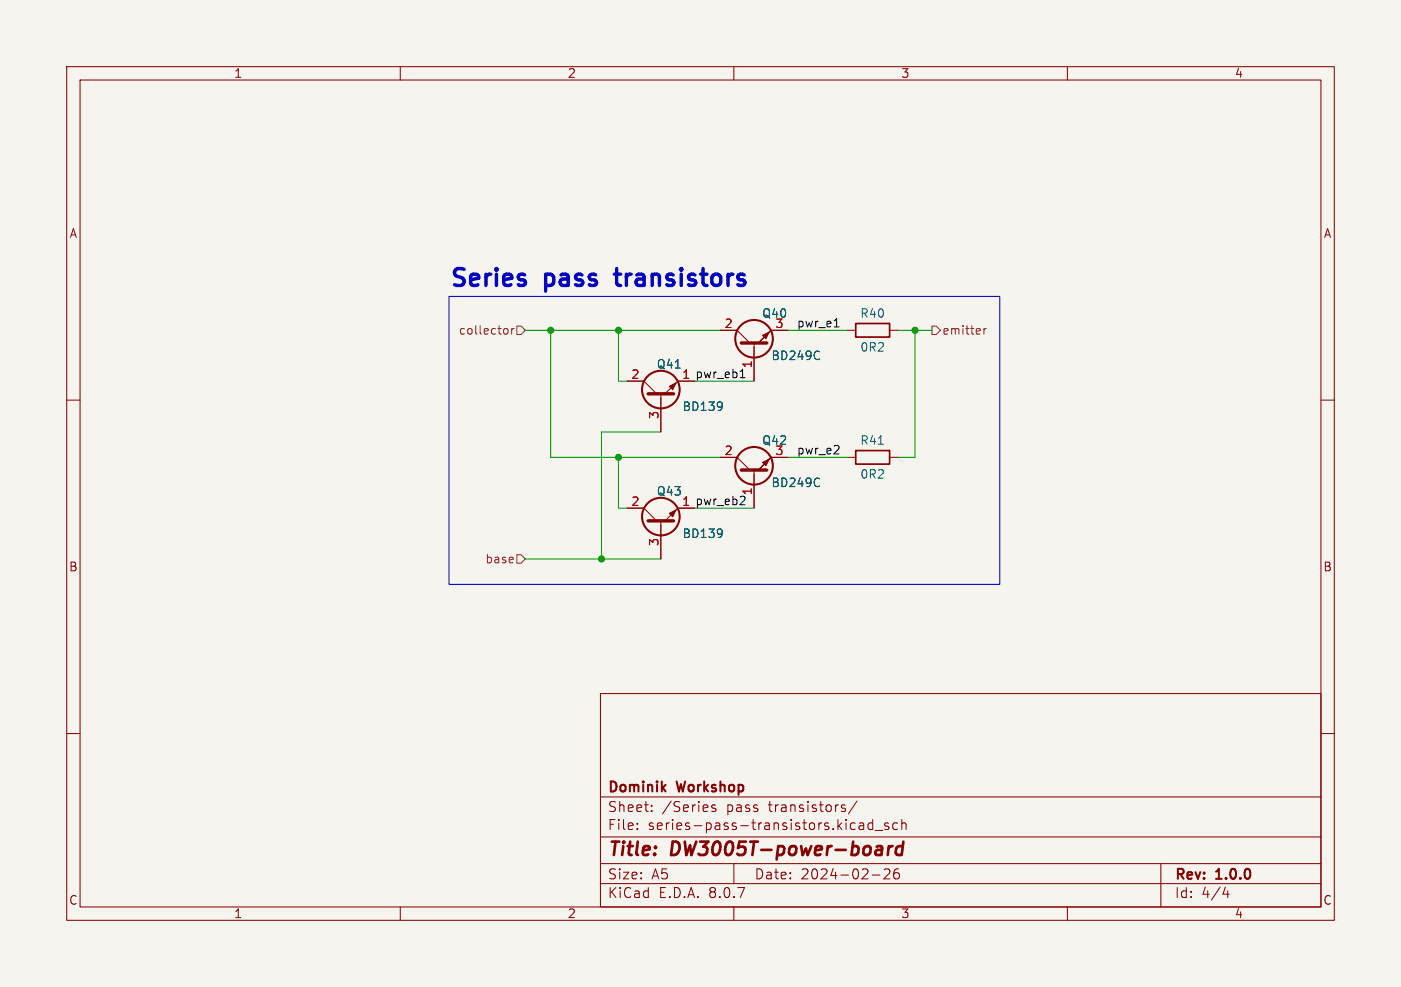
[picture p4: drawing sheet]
<svg xmlns="http://www.w3.org/2000/svg" width="210mm" height="148mm" viewBox="0 0 210 148" stroke-linecap="round" stroke-linejoin="round" font-family="sans-serif">
<path d="M0 0h210v148h-210z" fill="#f5f4ef" stroke="#f5f4ef" stroke-width=".15"/>
<g fill="none" stroke="#840000" stroke-width=".15">
<path d="M10 10h190v128h-190zM12 12h186v124h-186zM60 10v2M110 10v2M160 10v2M94 57.2h2.5l1.9 1.9M99.1 59.1v5.7M104.1 57.2h-2.5l-1.9 1.9M107.9 49.5h2.6l1.9 1.9M113 51.4v5.8M115.3 49.8l-.5 .5M115.6 49.5h2.5"/>
<path d="M127 49.5h1.3M133.3 49.5h1.3M10 60h2M94 76.2h2.5l1.9 1.9M99.1 78.1v5.7M104.1 76.2h-2.5l-1.9 1.9M107.9 68.6h2.6l1.9 1.9M113 70.5v5.7M115.3 68.8l-.5 .5M115.6 68.6h2.5M127 68.6h1.3M133.3 68.6h1.3"/>
<path d="M198 60h2M10 110h2M90 104h108v32h-108zM90 119.5h108M198 110h2M60 136v2M90 132.5h108M90 129.5h108M90 125.5h108M95.5 124.2v.2M95.5 123.5v.1M97.7 121.5v.2"/>
<path d="M97.7 120.8v.1M107.3 120.8l-.4-.1-.2 .2 .1 .2 .5 .2v.3h-.6M110 136v2M110 129.5v3M126.3 121.2l.4 .1 .1 .2-.3 .2h-.2M126.3 120.7l.4 .1M128.5 120.1l-1.3 1.9M128.8 123.5h.6l.1 .9M129.5 123.7l-.5 .1a.29 .29 0 0 0-.3 .3 .29 .29 0 0 0 .3 .3l.5-.1M130.8 131.2h1.1M130.8 123.5l-.4-.1-.3 .3v.4l.1 .2h.6M130.8 122.9v1.5"/>
<path d="M131.2 124.5h1.1M132.5 130.4l.3-.1 .5 .1a.41 .41 0 0 1 0 .5l-.8 .9h.9M133.2 123.5l-.4-.1-.2 .2 .1 .2 .5 .2v.3h-.6M134.5 123.5l-.4-.1-.3 .3v.4l.2 .2h.5M134.7 130.3a.59 .59 0 0 0-.7 .6v.6l.1 .2 .4 .1 .3-.2v-.5l-.1-.2h-.4l-.3 .2M135.2 123.5a.37 .37 0 0 1 .6 .1v.8M135.2 122.9v1.5M160 136v2M174 129.5v6.5M183.7 133l-.4 1.1h1M184 133.6v1"/>
</g>
<path d="M132 126.9l.2 .3-.1 1M132.2 127.4h-.2M133.2 126.9l-.1 1.3M133.8 126.9a.59 .59 0 0 0-.6 .4M135.3 127a.66 .66 0 0 0-1 .3v.5l.1 .3 .2 .1 .6-.1M135.4 126.2l-.2 2" fill="none" stroke="#840000" stroke-width=".4"/>
<path d="M111.1 51.4h3.8M111.1 70.5h3.8" fill="none" stroke="#840000" stroke-width=".51"/>
<g fill="#840000" stroke="#840000" stroke-width=".15">
<path d="M115.6 49.5l-1.9 1.9z"/>
<path d="M114.3 50.3l1-.5-.5 1z"/>
<path d="M100.3 77l1-.5-.5 1z"/>
<path d="M100.3 57.9l1-.5-.5 1z"/>
<path d="M113.7 70.5l1.9-1.9z"/>
<path d="M114.3 69.3l1-.5-.5 1.1z"/>
</g>
<g fill="none" stroke="#840000" stroke-width=".3">
<circle cx="99.1" cy="58.4" r="2.82"/>
<circle cx="113" cy="50.8" r="2.82"/>
<circle cx="99.1" cy="77.5" r="2.82"/>
<circle cx="113" cy="69.8" r="2.82"/>
</g>
<path d="M122.6 52.6l.2 .2M122.8 53.8l-.2 .1M108.1 79.4h.1a1.07 1.07 0 0 1-.1 1.1M108.1 60.3l.1 .1a1.07 1.07 0 0 1-.1 1M108.3 79.9l-.2 .1M108.3 60.8l-.2 .2M122.6 71.7l.2 .1M122.8 72.8l-.2 .2M131.7 66.6h.7" fill="none" stroke="#006464" stroke-width=".15"/>
<g fill="#840000" stroke="#840000" stroke-width=".51">
<path d="M97.2 78.1h3.8z"/>
<path d="M97.2 59.1h3.8z"/>
</g>
<path d="M128.3 48.5h5v2h-5zM128.3 67.6h5v2h-5z" fill="none" stroke="#840000" stroke-width=".25"/>
<path d="M75.7 49.3h.3l.2 .2-.1 .5-.4 .1M76.7 49.3v.8M77.1 49.3h-.3l-.1 .2M77.5 48.9h.6l.6 .6-.6 .7h-.6zM139.7 48.9h.6l.7 .6-.7 .7h-.6zM147.5 49.3v.8M147.9 49.3h-.3l-.1 .2M77.5 83.2h.6l.6 .6-.6 .7h-.6z" fill="none" stroke="#725600" stroke-width=".15"/>
<path d="M111 56.6h.7M111.3 55.4v1.2M125 49h.8M111.7 74.8l-.8 .9h.8M125 68.1h.8M125.7 66.9v.4" fill="none" stroke="#0f0f0f" stroke-width=".15"/>
<path d="M92.1 41.1h.9" fill="none" stroke="#0000c2" stroke-width=".51"/>
<path d="M67.3 44.5h82.6v43.1h-82.6z" fill="none" stroke="#0000c2" stroke-width=".15"/>
<path d="M78.7 49.5h29.2M82.5 49.5v19.1h25.4M92.7 49.5v7.7h1.3M104.1 57.2h8.9M118.1 49.5h8.9M134.6 49.5h5.1M137.2 49.5v19.1h-2.6M92.7 68.6v7.6h1.3M99.1 64.8h-8.9v19M104.1 76.2h8.9M118.1 68.6h8.9M78.7 83.8h20.4" fill="none" stroke="#009600" stroke-width=".15"/>
<g fill="#009600" stroke="#009600" stroke-width=".15">
<circle cx="137.2" cy="49.5" r=".46"/>
<circle cx="82.5" cy="49.5" r=".46"/>
<circle cx="92.7" cy="49.5" r=".46"/>
<circle cx="90.2" cy="83.8" r=".46"/>
<circle cx="92.7" cy="68.6" r=".46"/>
</g>
<g font-size="3.5" fill="#0000c2">
<text x="67.3" y="43.7">Series</text>
<text x="81.9" y="43.7">pass</text>
<text x="93.5" y="43.7">transistors</text>
</g>
<g font-size="2.8" fill="#840000">
<text x="91" y="128.9">Title:</text>
<text x="100.7" y="128.9">DW3005T-power-board</text>
</g>
<g font-size="2.1" fill="#840000">
<text x="91" y="119.2">Dominik</text>
<text x="101.6" y="119.2">Workshop</text>
<text x="91" y="124.7">File:</text>
<text x="91" y="122">Sheet:</text>
<text x="97.1" y="124.7">series-pass-transistors.kicad_sch</text>
<text x="99.2" y="122">/Series</text>
<text x="109" y="122">pass</text>
<text x="115.4" y="122">transistors/</text>
<text x="91" y="134.9">KiCad</text>
<text x="91" y="132.1">Size:</text>
<text x="97.7" y="132.1">A5</text>
<text x="98.7" y="134.9">E.D.A.</text>
<text x="106.3" y="134.9">8.0.7</text>
<text x="113" y="132.1">Date:</text>
<text x="120" y="132.1">2024-02-26</text>
<text x="176" y="132.3">Rev:</text>
<text x="176" y="134.9">Id:</text>
<text x="180.1" y="134.9">4/4</text>
<text x="182.4" y="132.3">1.0.0</text>
</g>
<g font-size="1.8" fill="#840000">
<text x="35" y="11.9">1</text>
<text x="85" y="11.9">2</text>
<text x="135" y="11.9">3</text>
<text x="185" y="11.9">4</text>
<text x="10.3" y="35.9">A</text>
<text x="198.4" y="35.9">A</text>
<text x="10.3" y="85.9">B</text>
<text x="198.3" y="85.9">B</text>
<text x="10.3" y="135.9">C</text>
<text x="35" y="137.9">1</text>
<text x="85" y="137.9">2</text>
<text x="135" y="137.9">3</text>
<text x="185" y="137.9">4</text>
<text x="198.3" y="135.9">C</text>
</g>
<g font-size="1.8" fill="#006464">
<text x="114.1" y="47.9">Q40</text>
<text x="128.9" y="47.9">R40</text>
<text x="128.9" y="52.9">0R2</text>
<text x="98.4" y="55.5">Q41</text>
<text x="115.5" y="54.2">BD249C</text>
<text x="102.2" y="61.8">BD139</text>
<text x="114.1" y="66.9">Q42</text>
<text x="128.9" y="66.9">R41</text>
<text x="128.9" y="72">0R2</text>
<text x="98.4" y="74.5">Q43</text>
<text x="115.5" y="73.3">BD249C</text>
<text x="102.2" y="80.9">BD139</text>
</g>
<g font-size="1.8" fill="#725600">
<text x="68.7" y="50.4">collector</text>
<text x="141.2" y="50.4">emitter</text>
<text x="72.7" y="84.7">base</text>
</g>
<g font-size="1.8" fill="#a90000">
<text x="108.5" y="49.3">2</text>
<text x="116.1" y="49.3">3</text>
<text x="94.5" y="56.9">2</text>
<text x="102.2" y="56.9">1</text>
<text x="112.8" y="55.3" transform="rotate(-90 112.8 55.3)">1</text>
<text x="98.8" y="62.9" transform="rotate(-90 98.8 62.9)">3</text>
<text x="108.5" y="68.3">2</text>
<text x="116.1" y="68.3">3</text>
<text x="94.5" y="75.9">2</text>
<text x="102.2" y="75.9">1</text>
<text x="112.8" y="74.4" transform="rotate(-90 112.8 74.4)">1</text>
<text x="98.8" y="82" transform="rotate(-90 98.8 82)">3</text>
</g>
<g font-size="1.8" fill="#0f0f0f">
<text x="119.4" y="49.2">pwr_e1</text>
<text x="102.2" y="56.9">1 pwr_eb1</text>
<text x="119.4" y="68.2">pwr_e2</text>
<text x="102.2" y="75.9">1 pwr_eb2</text>
</g>
</svg>
